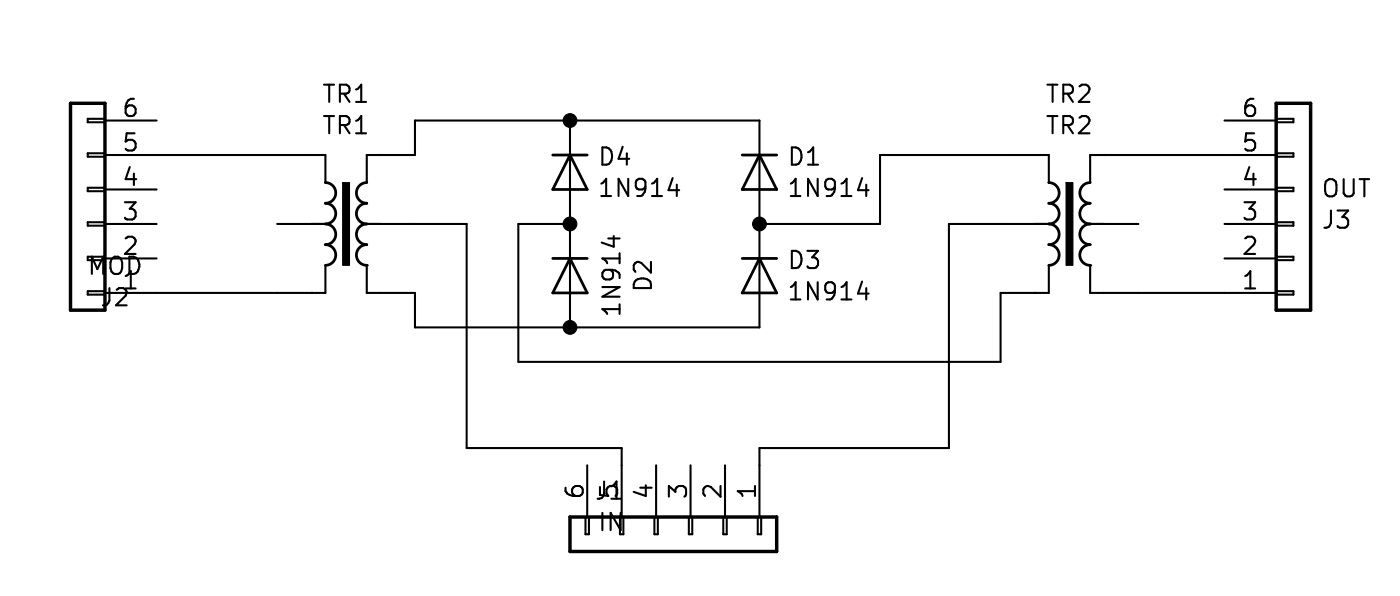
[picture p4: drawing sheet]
EESchema Schematic File Version 4
EELAYER 30 0
EELAYER END
$Descr A4 11693 8268
encoding utf-8
Sheet 1 1
Title ""
Date ""
Rev ""
Comp ""
Comment1 ""
Comment2 ""
Comment3 ""
Comment4 ""
$EndDescr
$Comp
L Transformer:TRANSF5 TR1
U 1 1
P 3950 3700
F 0 "TR1" H 3950 4078 50  0000 C CNN
F 1 "TR1" H 3950 3987 50  0000 C CNN
F 2 "ringmod1:TM018-R Transformer" H 3950 3700 50  0001 C CNN
F 3 "" H 3950 3700 50  0001 C CNN
	1    3950 3700
	1    0    0    -1  
$EndComp
$Comp
L Transformer:TRANSF5 TR2
U 1 1
P 6050 3700
F 0 "TR2" H 6050 4078 50  0000 C CNN
F 1 "TR2" H 6050 3987 50  0000 C CNN
F 2 "ringmod1:TM018-R Transformer" H 6050 3700 50  0001 C CNN
F 3 "" H 6050 3700 50  0001 C CNN
	1    6050 3700
	1    0    0    -1  
$EndComp
$Comp
L Diode:1N914 D1
U 1 1
P 5150 3550
F 0 "D1" V 5104 3629 50  0000 L CNN
F 1 "1N914" V 5195 3629 50  0000 L CNN
F 2 "Diode_THT:D_DO-35_SOD27_P7.62mm_Horizontal" H 5150 3375 50  0001 C CNN
F 3 "http://www.vishay.com/docs/85622/1n914.pdf" H 5150 3550 50  0001 C CNN
	1    5150 3550
	0    1    1    0   
$EndComp
$Comp
L Diode:1N914 D2
U 1 1
P 4600 3850
F 0 "D2" H 4600 4066 50  0000 C CNN
F 1 "1N914" H 4600 3975 50  0000 C CNN
F 2 "Diode_THT:D_DO-35_SOD27_P7.62mm_Horizontal" H 4600 3675 50  0001 C CNN
F 3 "http://www.vishay.com/docs/85622/1n914.pdf" H 4600 3850 50  0001 C CNN
	1    4600 3850
	0    1    1    0   
$EndComp
$Comp
L Diode:1N914 D3
U 1 1
P 5150 3850
F 0 "D3" V 5104 3929 50  0000 L CNN
F 1 "1N914" V 5195 3929 50  0000 L CNN
F 2 "Diode_THT:D_DO-35_SOD27_P7.62mm_Horizontal" H 5150 3675 50  0001 C CNN
F 3 "http://www.vishay.com/docs/85622/1n914.pdf" H 5150 3850 50  0001 C CNN
	1    5150 3850
	0    1    1    0   
$EndComp
$Comp
L Diode:1N914 D4
U 1 1
P 4600 3550
F 0 "D4" V 4554 3629 50  0000 L CNN
F 1 "1N914" V 4645 3629 50  0000 L CNN
F 2 "Diode_THT:D_DO-35_SOD27_P7.62mm_Horizontal" H 4600 3375 50  0001 C CNN
F 3 "http://www.vishay.com/docs/85622/1n914.pdf" H 4600 3550 50  0001 C CNN
	1    4600 3550
	0    1    1    0   
$EndComp
Wire Wire Line
	4150 3900 4150 4000
Wire Wire Line
	4150 4000 4600 4000
Wire Wire Line
	5150 4000 4600 4000
Connection ~ 4600 4000
Wire Wire Line
	4150 3500 4150 3400
Wire Wire Line
	4150 3400 4600 3400
Wire Wire Line
	4600 3400 5150 3400
Connection ~ 4600 3400
Wire Wire Line
	5150 3700 5500 3700
Wire Wire Line
	5500 3700 5500 3500
Wire Wire Line
	5500 3500 5850 3500
Connection ~ 5150 3700
Wire Wire Line
	4600 3700 4450 3700
Wire Wire Line
	4450 3700 4450 4100
Connection ~ 4600 3700
$Comp
L Connector_Generic:Conn_01x06 J1
U 1 1
P 4950 4600
F 0 "J1" V 4823 4412 50  0000 R CNN
F 1 "IN" V 4914 4412 50  0000 R CNN
F 2 "NateTemp:StereoJackTRS3" H 4950 4600 50  0001 C CNN
F 3 "~" H 4950 4600 50  0001 C CNN
	1    4950 4600
	0    1    1    0   
$EndComp
$Comp
L Connector_Generic:Conn_01x06 J2
U 1 1
P 3200 3700
F 0 "J2" H 3120 3917 50  0000 C CNN
F 1 "MOD" H 3120 3826 50  0000 C CNN
F 2 "NateTemp:StereoJackTRS3" H 3200 3700 50  0001 C CNN
F 3 "~" H 3200 3700 50  0001 C CNN
	1    3200 3700
	-1   0    0    1   
$EndComp
$Comp
L Connector_Generic:Conn_01x06 J3
U 1 1
P 6700 3700
F 0 "J3" H 6780 3692 50  0000 L CNN
F 1 "OUT" H 6780 3601 50  0000 L CNN
F 2 "NateTemp:StereoJackTRS3" H 6700 3700 50  0001 C CNN
F 3 "~" H 6700 3700 50  0001 C CNN
	1    6700 3700
	1    0    0    1   
$EndComp
Wire Wire Line
	6250 3500 6500 3500
Wire Wire Line
	3400 3500 3750 3500
Wire Wire Line
	3400 3900 3750 3900
Wire Wire Line
	5850 4100 5850 3900
Wire Wire Line
	4450 4100 5850 4100
Wire Wire Line
	5850 3700 5700 3700
Wire Wire Line
	5700 3700 5700 4350
Wire Wire Line
	5700 4350 5150 4350
Wire Wire Line
	4150 3700 4300 3700
Wire Wire Line
	4300 3700 4300 4350
Wire Wire Line
	4300 4350 4750 4350
Wire Wire Line
	6250 3900 6500 3900
Wire Wire Line
	4750 4400 4750 4350
Wire Wire Line
	5150 4350 5150 4400
$EndSCHEMATC
